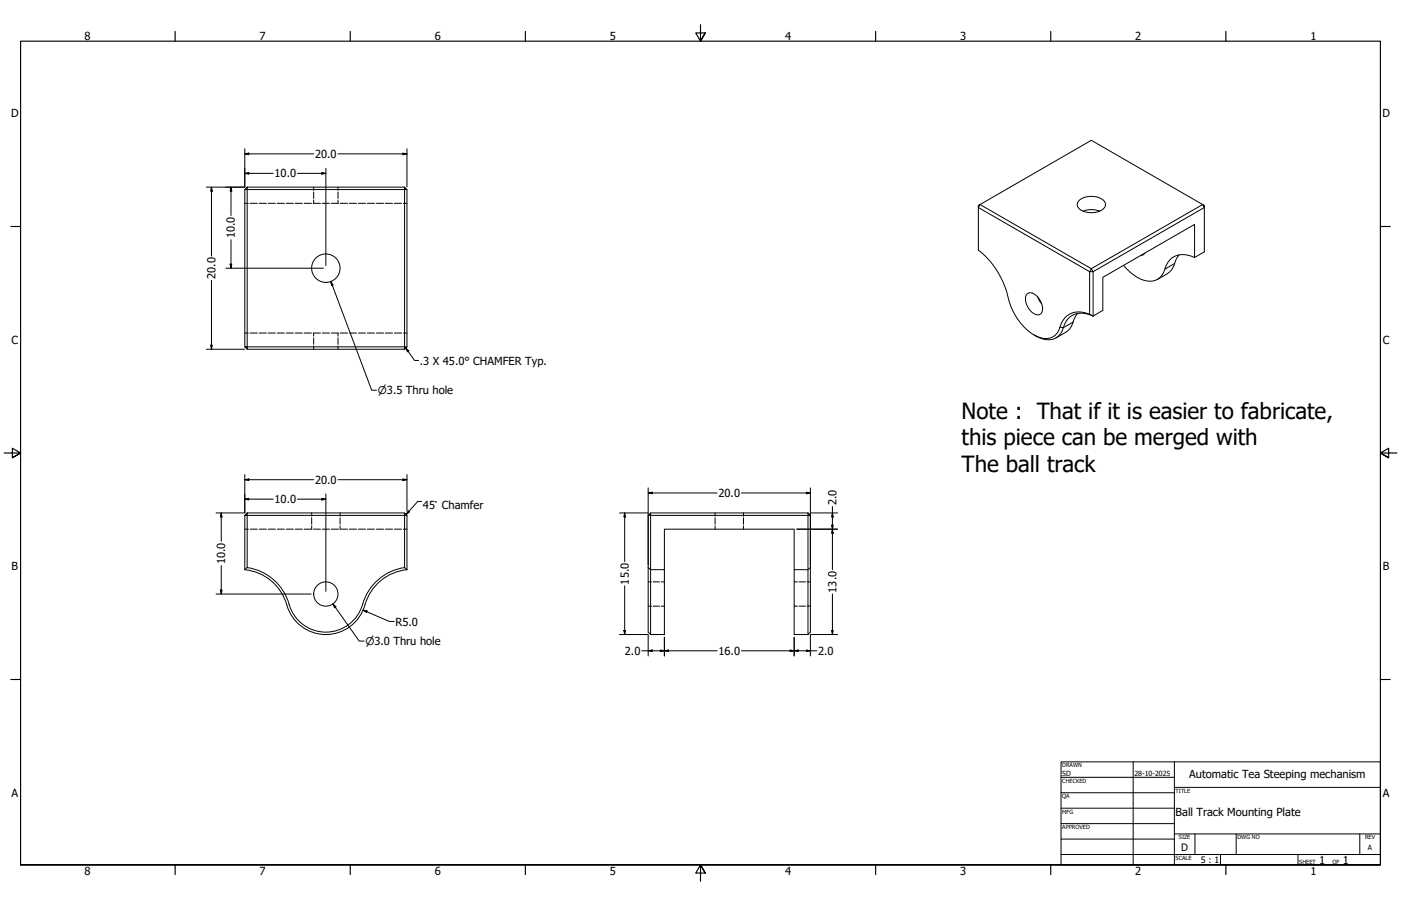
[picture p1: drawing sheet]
<svg xmlns="http://www.w3.org/2000/svg" width="864mm" height="559mm" viewBox="0 0 864 559" stroke-linecap="round" stroke-linejoin="round" font-family="sans-serif">
<!-- layer: Hidden (ANSI) -->
<g fill="none" stroke="#000" stroke-width=".62">
<path d="M193 115v2M193 118v4M208 115v2M208 118v4M151 125h2M154 125h5M160 125h4M165 125h5M171 125h4M176 125h5M182 125h4M188 125h4"/>
<path d="M193 125h5M193 123v2M199 125h4M204 125h5M208 123v2M210 125h4M215 125h5M221 125h4M226 125h5M232 125h4M238 125h4M243 125h5"/>
<path d="M249 125h2M151 205h2M154 205h5M160 205h4M165 205h5M171 205h4M176 205h5M182 205h4M188 205h4M193 205h5M193 205v2M193 208v4"/>
<path d="M193 213v2M199 205h4M204 205h5M208 205v2M208 208v4M208 213v2M210 205h4M215 205h5M221 205h4M226 205h5M232 205h4M238 205h4"/>
<path d="M243 205h5M249 205h2M192 316v2M192 319v4M210 316v2M210 319v4M441 316v2M441 319v4M458 316v2M458 319v4M151 326h2M154 326h5"/>
<path d="M160 326h4M165 326h5M171 326h4M176 326h5M182 326h4M188 326h4M192 324v2M193 326h5M199 326h4M204 326h5M210 324v2M210 326h4"/>
<path d="M215 326h5M221 326h4M226 326h5M232 326h4M238 326h4M243 326h5M249 326h2M441 324v2M458 324v2M400 359h2M403 359h4M408 359h2"/>
<path d="M490 359h2M493 359h4M498 359h2M400 374h2M403 374h4M408 374h2M490 374h2M493 374h4M498 374h2"/>
</g>
<!-- layer: Visible (ANSI) -->
<g fill="none" stroke="#000" stroke-width=".62">
<path d="M151 117v97M152 115v2h-1zM152 115h97M249 115l2 2h-2zM249 117v97h-97M249 117h-97v97M251 117v97M603 127l1-1-1 2zM604 126l69-39 68 39 1 2v-1l-1-1-68 40zM665 124a12 12 0 0 1 16 0 4 4 0 0 1-4 7 11 11 0 0 1-13-4zM668 130l5-1 5 1M677 130h.1"/>
<path d="M706 156l-3 1M727 157l-4 9a18 18 0 0 1-9 6M736 159a12 12 0 0 0-19 9 10 10 0 0 1-14 4l-4-3-6-5M736 159v-21l-56 33v20l-6 4M736 159l6-4v-27l-68 40v27M672 168l-69-40v26a53 53 0 0 1 19 32 34 34 0 0 0 20 22 9 9 0 0 0 11-6 12 12 0 0 1 19-8M672 168v26M673 166l1 2h-2zM633 181a6 6 0 0 1 9 5l1 3a4 4 0 0 1-2 5 4 4 0 0 1-5-1 9 9 0 0 1-3-12zM640 183l2 5M664 193l-4 9a18 18 0 0 1-9 6M672 194l2 1"/>
<path d="M674 195a12 12 0 0 0-19 9 11 11 0 0 1-17 3h-1M151 214h1v1zM152 215h97M249 214h2l-2 1zM151 318v33M152 316v2h-1zM152 316h97M249 316l2 2h-2zM249 318h-97v32M249 318v32M251 318v33M400 318v72l1 1"/>
<path d="M401 316v2h-1zM401 316h97M498 316l2 2h-2zM500 318v32M152 350a33 33 0 0 1 27 26 24 24 0 0 0 24 14 24 24 0 0 0 20-17M152 350l-1 1M249 350l2 1M249 350a31 31 0 0 0-25 23M251 351a30 30 0 0 0-27 24 25 25 0 0 1-25 16 25 25 0 0 1-23-20 30 30 0 0 0-25-20M400 350l1 1M401 351v40M401 351h9v40h-9"/>
<path d="M401 351v-33h97v73M410 351v-25h80v25M500 350v40l-2 1M500 350l-2 1h-8v40h8"/>
<circle cx="201" cy="165" r="9"/>
<circle cx="201" cy="366" r="7"/>
</g>
<!-- layer: Visible Narrow (ANSI) -->
<path d="M724 163l-6 3M661 199l-6 3h-2" fill="none" stroke="#000" stroke-width=".62"/>
<!-- layer: Border (ANSI) -->
<g fill="none" stroke="#000" stroke-width=".71">
<path d="M108 19v6M216 19v6M324 19v6M432 15v10l-3-5h6l-3 5 3-5M540 19v6M648 19v6M756 19v6M7 140h6M851 140h6M3 279h10l-5-3v6l5-3-5 3M861 279h-10l5-3v6l-5-3 5 3M7 419h6"/>
<path d="M851 419h6M13 533v-508h838v508h-838h838M108 533v6M216 533v6M324 533v6M435 538l-3-5 3 5h-6l3-5v11M540 533v6M648 533v6M756 533v6"/>
</g>
<!-- layer: Title (ANSI) -->
<g fill="none" stroke="#000" stroke-width=".62">
<path d="M654 470h197v63h-197zM654 479h70M698 470v63M724 470v63M654 489h70M654 498h70M724 486h127M654 508h70M654 518h70M724 514h127M737 514v13M762 514v13"/>
<path d="M838 514v13M654 527h197M752 527v6M800 527v6"/>
</g>
<!-- layer: Dimension (ANSI) -->
<g fill="none" stroke="#000" stroke-width=".62">
<path d="M151 95l2-1v1zM151 92v23h-24M151 95h42M208 95h43M248 94l3 1h-3zM251 92v23M130 115l1 3h-1zM130 115v43M142 115l1 3h-1zM142 115v18M151 107l2-1v1zM151 107h17"/>
<path d="M183 107h18M198 106l3 1h-3zM201 104v60M142 148v17M130 173v42M139 165h60M142 163h1l-1 2zM204 174l1 2h-1zM204 174l25 67h3M127 215h24M130 213h1l-1 2zM151 296l2-1v1z"/>
<path d="M151 296h42M151 293v23h-18M208 296h43M248 295l3 1h-3zM251 293v22M136 316l1 3h-1zM136 316v18M151 308l2-1v1zM151 308h17M183 308h18M198 307l3 1h-3zM201 305v60"/>
<path d="M382 316h17M385 316l1 3h-1zM385 316v30M400 304h2v1zM400 304h42M400 301v47M457 304h43M497 304h3l-3 1zM500 301v47M500 316h16M513 316l1 3h-1zM513 312v39"/>
<path d="M491 326h25M513 324h1l-1 2zM513 326l1 3h-1zM136 349v17M133 366h59M136 364h1l-1 2zM205 372l2 2-1 1zM205 372l16 23h3M224 376l2 1v1zM224 376l16 7h3M385 361v30M513 366v25"/>
<path d="M382 391h17M385 389h1l-1 2zM400 391v14M410 393v12M490 393v12M513 389h1l-1 2zM516 391h-16v14M396 401h46M400 401h2v1zM407 401h3l-3 1zM410 401h2v1zM457 401h47"/>
<path d="M487 401h3l-3 1zM490 401h2v1zM497 401h3l-3 1z"/>
</g>
<g fill="#000">
<path d="M151 95l2-1v1z" fill-rule="evenodd"/>
<path d="M248 94l3 1h-3z" fill-rule="evenodd"/>
<path d="M130 115l1 3h-1z" fill-rule="evenodd"/>
<path d="M142 115l1 3h-1z" fill-rule="evenodd"/>
<path d="M151 107l2-1v1z" fill-rule="evenodd"/>
<path d="M198 106l3 1h-3z" fill-rule="evenodd"/>
<path d="M142 163h1l-1 2z" fill-rule="evenodd"/>
<path d="M204 174l1 2h-1z" fill-rule="evenodd"/>
<path d="M130 213h1l-1 2z" fill-rule="evenodd"/>
<path d="M151 296l2-1v1z" fill-rule="evenodd"/>
<path d="M248 295l3 1h-3z" fill-rule="evenodd"/>
<path d="M136 316l1 3h-1z" fill-rule="evenodd"/>
<path d="M151 308l2-1v1z" fill-rule="evenodd"/>
<path d="M198 307l3 1h-3z" fill-rule="evenodd"/>
<path d="M385 316l1 3h-1z" fill-rule="evenodd"/>
<path d="M400 304h2v1z" fill-rule="evenodd"/>
<path d="M497 304h3l-3 1z" fill-rule="evenodd"/>
<path d="M513 316l1 3h-1z" fill-rule="evenodd"/>
<path d="M513 324h1l-1 2z" fill-rule="evenodd"/>
<path d="M513 326l1 3h-1z" fill-rule="evenodd"/>
<path d="M136 364h1l-1 2z" fill-rule="evenodd"/>
<path d="M205 372l2 2-1 1z" fill-rule="evenodd"/>
<path d="M224 376l2 1v1z" fill-rule="evenodd"/>
<path d="M385 389h1l-1 2z" fill-rule="evenodd"/>
<path d="M513 389h1l-1 2z" fill-rule="evenodd"/>
<path d="M400 401h2v1z" fill-rule="evenodd"/>
<path d="M407 401h3l-3 1z" fill-rule="evenodd"/>
<path d="M410 401h2v1z" fill-rule="evenodd"/>
<path d="M487 401h3l-3 1z" fill-rule="evenodd"/>
<path d="M490 401h2v1z" fill-rule="evenodd"/>
<path d="M497 401h3l-3 1z" fill-rule="evenodd"/>
</g>
<!-- layer: Symbol (ANSI) -->
<path d="M250 215l2 1-1 1zM250 215l6 7h2M252 315v1l-2 1zM260 309h-3l-7 8" fill="none" stroke="#000" stroke-width=".62"/>
<g fill="#000">
<path d="M250 215l2 1-1 1z" fill-rule="evenodd"/>
<path d="M252 315v1l-2 1z" fill-rule="evenodd"/>
</g>
<g font-size="13.7">
<text x="593" y="258">Note : That if it is easier to fabricate,</text>
<text x="593" y="275">this piece can be merged with</text>
<text x="593" y="291">The ball track</text>
</g>
<g font-size="6.8">
<text x="52" y="24">8</text>
<text x="160" y="24">7</text>
<text x="268" y="24">6</text>
<text x="376" y="24">5</text>
<text x="484" y="24">4</text>
<text x="592" y="24">3</text>
<text x="700" y="24">2</text>
<text x="808" y="24">1</text>
<text x="7" y="72">D</text>
<text x="852" y="72">D</text>
<text x="194" y="97">20.0</text>
<text x="169" y="109">10.0</text>
<text x="145" y="147" transform="rotate(-90 145 147)">10.0</text>
<text x="133" y="172" transform="rotate(-90 133 172)">20.0</text>
<text x="7" y="212">C</text>
<text x="852" y="212">C</text>
<text x="259" y="225">.3 X 45.0° CHAMFER Typ.</text>
<text x="194" y="298">20.0</text>
<text x="169" y="310">10.0</text>
<text x="443" y="307">20.0</text>
<text x="516" y="312" transform="rotate(-90 516 312)">2.0</text>
<text x="261" y="314">45° Chamfer</text>
<text x="7" y="352">B</text>
<text x="139" y="348" transform="rotate(-90 139 348)">10.0</text>
<text x="852" y="352">B</text>
<text x="388" y="361" transform="rotate(-90 388 361)">15.0</text>
<text x="516" y="366" transform="rotate(-90 516 366)">13.0</text>
<text x="244" y="386">R5.0</text>
<text x="385" y="404">2.0</text>
<text x="443" y="404">16.0</text>
<text x="504" y="404">2.0</text>
<text x="733" y="480">Automatic Tea Steeping mechanism</text>
<text x="7" y="491">A</text>
<text x="852" y="491">A</text>
<text x="725" y="503">Ball Track Mounting Plate</text>
<text x="813" y="533">1</text>
<text x="828" y="533">1</text>
<text x="52" y="539">8</text>
<text x="160" y="539">7</text>
<text x="268" y="539">6</text>
<text x="376" y="539">5</text>
<text x="484" y="539">4</text>
<text x="592" y="539">3</text>
<text x="700" y="539">2</text>
<text x="808" y="539">1</text>
</g>
<g font-size="6.5">
<text x="233" y="243">⌀3.5 Thru hole</text>
<text x="225" y="398">⌀3.0 Thru hole</text>
</g>
<text font-size="6.3" x="728" y="525">D</text>
<text font-size="5.5" x="740" y="533">5 : 1</text>
<g font-size="4.3">
<text x="655" y="479">SD</text>
<text x="699" y="479">28-10-2025</text>
<text x="843" y="524">A</text>
</g>
<g font-size="3.5">
<text x="655" y="473">DRAWN</text>
<text x="655" y="483">CHECKED</text>
<text x="725" y="489">TITLE</text>
<text x="655" y="492">QA</text>
<text x="655" y="502">MFG</text>
<text x="655" y="511">APPROVED</text>
<text x="727" y="518">SIZE</text>
<text x="763" y="518">DWG NO</text>
<text x="841" y="518">REV</text>
<text x="725" y="530">SCALE</text>
<text x="801" y="533">SHEET</text>
<text x="821" y="533">OF</text>
</g>
</svg>
